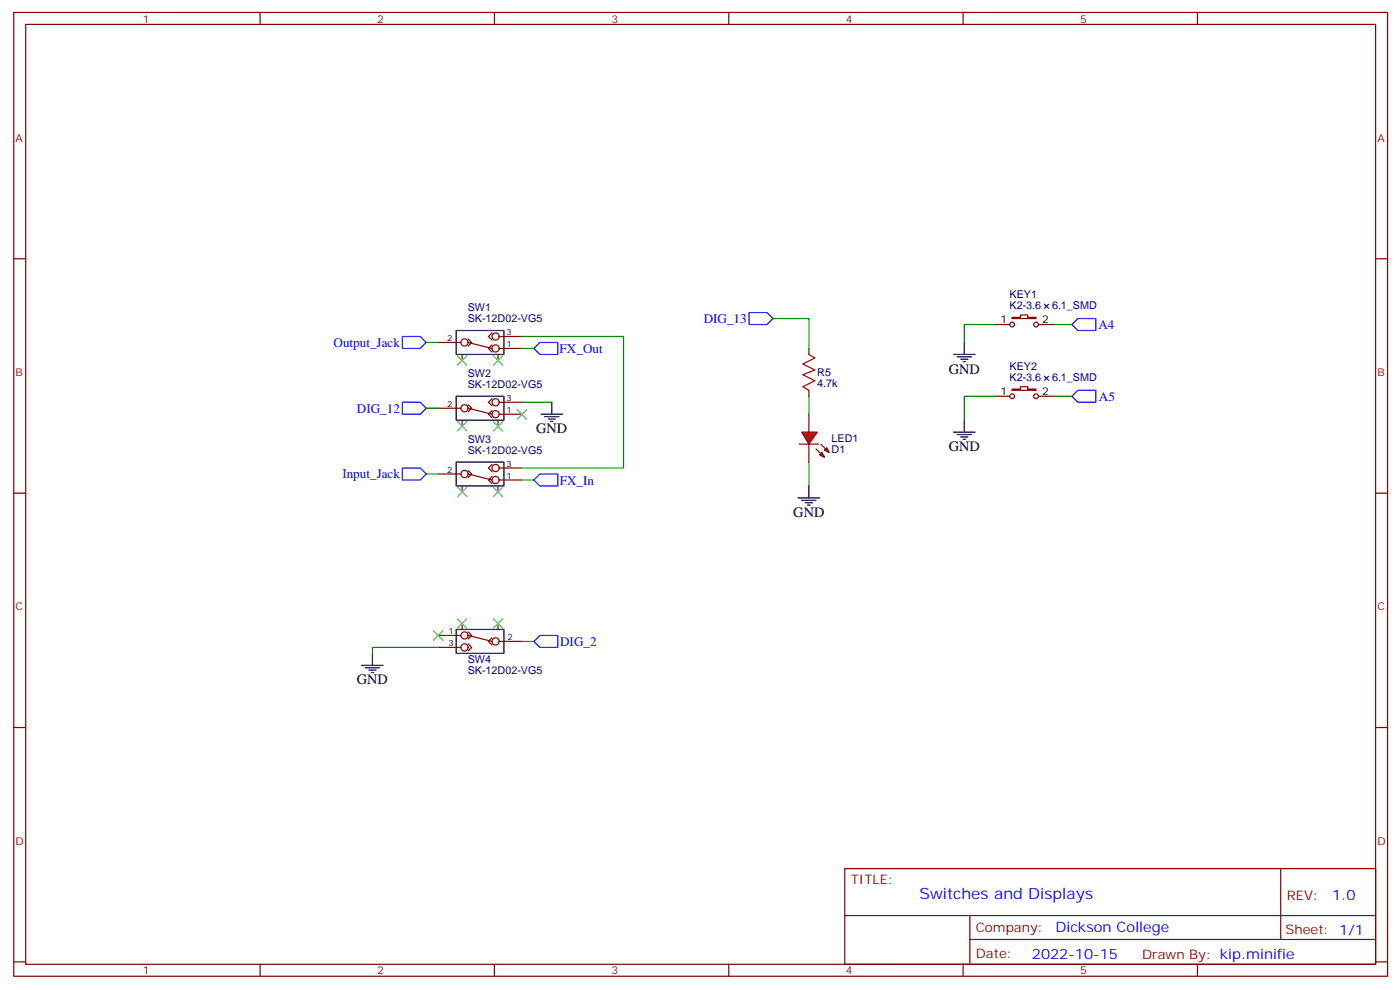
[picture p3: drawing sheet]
<svg xmlns="http://www.w3.org/2000/svg" width="413mm" height="292mm" viewBox="0 0 413 292" stroke-linecap="round" stroke-linejoin="round" font-family="sans-serif">
<g fill="none" stroke="#870000" stroke-width=".35">
<path d="M4.1 3.7h405.3v284.3h-405.3zM7.6 7.2h398.3v277.3h-398.3zM76.7 3.7v3.5M145.9 3.7v3.5M215 3.7v3.5M284.2 3.7v3.5M353.3 3.7v3.5M4.1 76.3h3.5M405.9 76.3h3.5M293.3 95.7h4.6M298.6 93.6h2.5v-.7h2.1v.7h2.5v.4h-7.1zM306.4 95.7h4.6"/>
<path d="M293.3 116.9h4.6M298.6 114.8h2.5v-.7h2.1v.7h2.5v.3h-7.1zM306.4 116.9h4.6M4.1 145.5h3.5M405.9 145.5h3.5M4.1 214.6h3.5M405.9 214.6h3.5M249.2 256.3h156.7v28.2h-156.7zM377.9 256.3v20.9M249.3 270.1h156.4M286.1 277.2h119.6M286.1 270.1v14.1"/>
<path d="M4.1 283.8h3.5M76.7 284.5v3.5M145.9 284.5v3.5M215 284.5v3.5M284.2 284.5v3.5M353.3 284.5v3.5M405.9 283.8h3.5"/>
<circle cx="298.6" cy="95.7" r=".71"/>
<circle cx="305.7" cy="95.7" r=".71"/>
<circle cx="298.6" cy="116.9" r=".71"/>
<circle cx="305.7" cy="116.9" r=".71"/>
</g>
<g fill="#f00" stroke="#870000" stroke-width=".35">
<path d="M236.5 127.5h4.6l-2.4 3.5z"/>
<path d="M235.8 131h5.7z"/>
</g>
<g fill="#870000" stroke="#870000" stroke-width=".35">
<path d="M242.2 131l1.4 1.4z"/>
<path d="M240.8 132.4l1.4 1.4z"/>
</g>
<g fill="#f00" stroke="#870000" stroke-width=".35">
<path d="M243.9 132.1l.8 1.4-1.5-.7z"/>
<path d="M241.8 134.2l.7-.7 .7 1.4z"/>
</g>
<g fill="none" stroke="#870000" stroke-width=".35">
<path d="M138.1 100l1.1 1-1.1 1.1M145.2 98.2l-1.1 1.1 1.1 1M147.3 99.3h6.7M129.3 101h6.7M136.3 104.6v1.7M138.1 119.4l1.1 1-1.1 1.1M138.1 101l7.1 1.8M145.2 101.7l-1.1 1.1 1.1 1.1M145.2 117.6l-1.1 1.1 1.1 1M146.9 104.6v1.7M147.3 102.8h6.7M147.3 118.7h6.7"/>
<path d="M238.7 102.8v1.8M238.7 115.1v1.8M129.3 120.4h6.7M129.3 139.8h6.7M136.3 124v1.7M138.1 138.8l1.1 1-1.1 1.1M138.1 120.4l7.1 1.8M138.1 139.8l7.1 1.8M145.2 121.1l-1.1 1.1 1.1 1.1M145.2 137l-1.1 1.1 1.1 1M146.9 124v1.7M147.3 122.2h6.7"/>
<path d="M147.3 138.1h6.7M238.7 122.2v5.3M238.7 131v5.3M136.3 143.4v1.7M145.2 140.5l-1.1 1.1 1.1 1.1M146.9 143.4v1.7M147.3 141.6h6.7M129.3 191h6.7M129.3 187.5h6.7M136.3 183.9v1.8M138.1 189.9l1.1 1.1-1.1 1.1M138.1 186.4l1.1 1.1-1.1 1"/>
<path d="M138.1 187.5l7.1 1.7M145.2 188.2l-1.1 1 1.1 1.1M146.9 183.9v1.8M147.3 189.2h6.7"/>
<circle cx="146.2" cy="99.3" r="1.06"/>
<circle cx="137.1" cy="101" r="1.06"/>
<circle cx="146.2" cy="118.7" r="1.06"/>
<circle cx="146.2" cy="102.8" r="1.06"/>
<circle cx="137.1" cy="120.4" r="1.06"/>
<circle cx="137.1" cy="139.8" r="1.06"/>
<circle cx="146.2" cy="138.1" r="1.06"/>
<circle cx="146.2" cy="122.2" r="1.06"/>
<circle cx="146.2" cy="141.6" r="1.06"/>
<circle cx="137.1" cy="191" r="1.06"/>
<circle cx="137.1" cy="187.5" r="1.06"/>
<circle cx="146.2" cy="189.2" r="1.06"/>
</g>
<g fill="none" stroke="#000" stroke-width=".35">
<path d="M134.6 97.5h14.1v7.1h-14.1zM134.6 116.9h14.1v7.1h-14.1zM162.8 118.7v3.5M281.3 104.6h6.4M282.4 105.3h4.2M283.5 106h2.1M284.2 106.7h.7M284.5 101v3.6M134.6 136.3h14.1v7.1h-14.1zM159.6 122.2h6.4M160.7 122.9h4.2M161.7 123.6h2.2"/>
<path d="M162.5 124.3h.7M281.3 127.5h6.4M282.4 128.2h4.2M283.5 128.9h2.1M284.2 129.6h.7M284.5 124v3.5M235.5 146.9h6.3M236.5 147.6h4.3M237.6 148.3h2.1M238.3 149h.7M238.7 143.4v3.5M106.7 196.3h6.4"/>
<path d="M107.8 197h4.2M108.8 197.7h2.1M109.5 198.4h.7M109.9 192.8v3.5M134.6 185.7h14.1v7.1h-14.1z"/>
</g>
<path d="M238.7 104.6l1.7 1-3.5 1.8 3.5 1.7-3.5 1.5 3.5 1.7-3.5 1.8 1.8 1" fill="none" stroke="#a10000" stroke-width=".35"/>
<g fill="none" stroke="#008700" stroke-width=".35">
<path d="M154 99.3h30v38.8h-30M228.1 94h10.6v8.8M293.3 95.7h-8.8v5.3M311 95.7h5.3M125.8 101h3.5M154 118.7h8.8M154 102.8h3.5M238.7 116.9v5.3M293.3 116.9h-8.8v7.1M311 116.9h5.3M125.8 120.4h3.5M125.8 139.8h3.5"/>
<path d="M238.7 136.3v7.1M154 141.6h3.5M129.3 191h-19.4v1.8M154 189.2h3.5"/>
</g>
<g fill="none" stroke="#3c3" stroke-width=".35">
<path d="M134.9 104.9l2.9 2.8M137.8 104.9l-2.9 2.8M145.5 104.9l2.8 2.8M148.3 104.9l-2.8 2.8M134.9 124.3l2.9 2.8M137.8 124.3l-2.9 2.8M145.5 124.3l2.8 2.8M148.3 124.3l-2.8 2.8M152.6 120.8l2.8 2.8M155.4 120.8l-2.8 2.8M134.9 143.7l2.9 2.8M137.8 143.7l-2.9 2.8"/>
<path d="M145.5 143.7l2.8 2.8M148.3 143.7l-2.8 2.8M127.9 186.1l2.8 2.8M130.7 186.1l-2.8 2.8M134.9 182.5l2.9 2.8M137.8 182.5l-2.9 2.8M145.5 182.5l2.8 2.8M148.3 182.5l-2.8 2.8"/>
</g>
<path d="M118.7 99.3h5.3l1.8 1.7-1.8 1.8h-5.3zM221 92.2h5.3l1.8 1.8-1.8 1.7h-5.3zM316.3 95.7l1.7-1.7h5.3v3.5h-5.3zM118.7 118.7h5.3l1.8 1.7-1.8 1.8h-5.3zM157.5 102.8l1.8-1.8h5.3v3.6h-5.3zM316.3 116.9l1.7-1.8h5.3v3.6h-5.3zM118.7 138.1h5.3l1.8 1.7-1.8 1.8h-5.3zM157.5 141.6l1.8-1.8h5.3v3.6h-5.3zM157.5 189.2l1.8-1.7h5.3v3.5h-5.3z" fill="none" stroke="#00f" stroke-width=".35"/>
<text font-size="4.6" fill="#00f" x="271.3" y="265.3">Switches and Displays</text>
<g font-size="4.2">
<text x="279.9" y="110.2">GND</text>
<text x="158.2" y="127.8">GND</text>
<text x="279.9" y="133.1">GND</text>
<text x="234.1" y="152.5">GND</text>
<text x="105.3" y="201.9">GND</text>
</g>
<g font-size="4.2" fill="#00f">
<text x="393" y="265.5">1.0</text>
<text x="311.4" y="275.1">Dickson College</text>
<text x="304.5" y="282.9">2022-10-15</text>
</g>
<g font-size="3.9" fill="#00f">
<text x="207.6" y="95.2">DIG_13</text>
<text x="324.1" y="97.1">A4</text>
<text x="98.4" y="102.3">Output_Jack</text>
<text x="165.1" y="104.1">FX_Out</text>
<text x="324.2" y="118.3">A5</text>
<text x="105.3" y="121.7">DIG_12</text>
<text x="101" y="141.1">Input_Jack</text>
<text x="165.1" y="143">FX_In</text>
<text x="165.3" y="190.6">DIG_2</text>
</g>
<g font-size="3.9" fill="#800">
<text x="251" y="260.8">TITLE:</text>
<text x="379.6" y="265.5">REV:</text>
<text x="287.9" y="275">Company:</text>
<text x="379.3" y="275.7">Sheet: 1/1</text>
<text x="287.9" y="282.7">Date:</text>
<text x="336.9" y="282.8">Drawn By: kip.minifie</text>
</g>
<g font-size="3.2" fill="#800">
<text x="42.2" y="6.7">1</text>
<text x="111.3" y="6.7">2</text>
<text x="180.4" y="6.7">3</text>
<text x="249.6" y="6.7">4</text>
<text x="318.7" y="6.7">5</text>
<text x="4.6" y="41.8">A</text>
<text x="406.4" y="41.8">A</text>
<text x="4.6" y="110.9">B</text>
<text x="406.4" y="110.9">B</text>
<text x="4.6" y="180.1">C</text>
<text x="406.4" y="180.1">C</text>
<text x="4.6" y="249.2">D</text>
<text x="406.4" y="249.2">D</text>
<text x="42.2" y="287.5">1</text>
<text x="111.3" y="287.5">2</text>
<text x="180.4" y="287.5">3</text>
<text x="249.6" y="287.5">4</text>
<text x="318.7" y="287.5">5</text>
</g>
<g font-size="3.2" fill="#000080">
<text x="297.9" y="87.9">KEY1</text>
<text x="138" y="95.1">SK-12D02-VG5</text>
<text x="138" y="91.8">SW1</text>
<text x="297.9" y="91.2">K2-3.6</text>
<text x="310.4" y="91.2">6.1_SMD</text>
<text x="138" y="111.2">SW2</text>
<text x="241.1" y="110.8">R5</text>
<text x="297.9" y="112.3">K2-3.6</text>
<text x="297.9" y="109.1">KEY2</text>
<text x="310.4" y="112.3">6.1_SMD</text>
<text x="138" y="114.5">SK-12D02-VG5</text>
<text x="241.1" y="114.1">4.7k</text>
<text x="138" y="130.6">SW3</text>
<text x="245.4" y="130.3">LED1</text>
<text x="138" y="133.9">SK-12D02-VG5</text>
<text x="245.4" y="133.5">D1</text>
<text x="138" y="195.5">SW4</text>
<text x="138" y="198.8">SK-12D02-VG5</text>
</g>
<g font-size="3.2">
<text x="295.2" y="95.4">1</text>
<text x="307.4" y="95.4">2</text>
<text x="295.2" y="116.6">1</text>
<text x="307.4" y="116.6">2</text>
</g>
<g font-size="2.5">
<text x="132" y="100.7">2</text>
<text x="149.4" y="98.9">3</text>
<text x="149.4" y="102.4">1</text>
<text x="149.4" y="118.3">3</text>
<text x="132" y="120.1">2</text>
<text x="149.4" y="121.8">1</text>
<text x="149.4" y="137.7">3</text>
<text x="132" y="139.5">2</text>
<text x="149.4" y="141.3">1</text>
<text x="132.3" y="190.6">3</text>
<text x="132.3" y="187.1">1</text>
<text x="149.8" y="188.9">2</text>
</g>
</svg>
